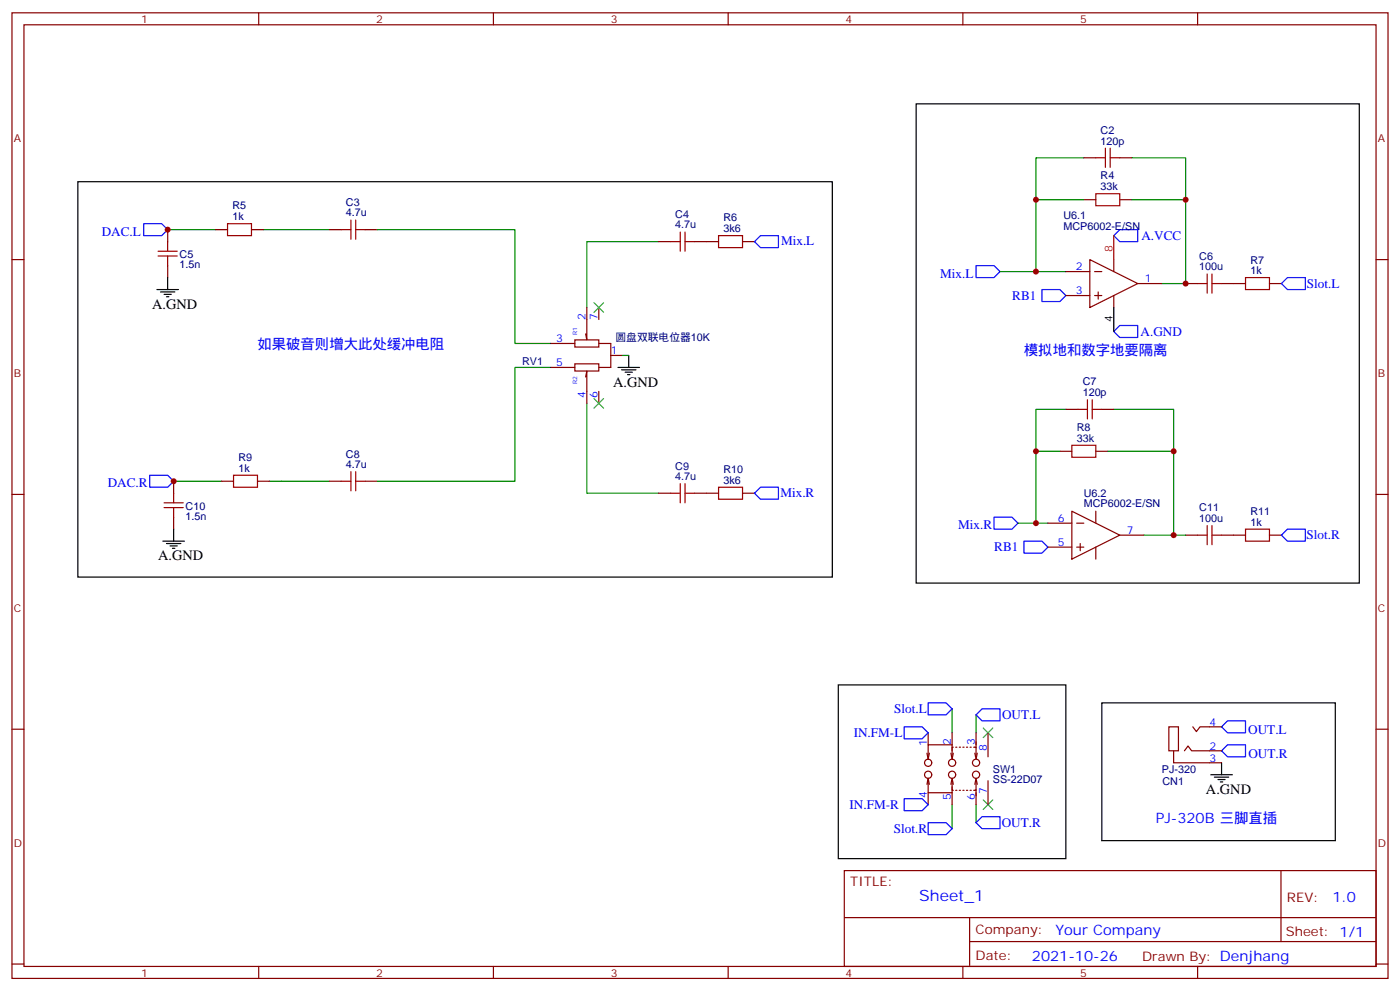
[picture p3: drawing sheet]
<svg xmlns="http://www.w3.org/2000/svg" width="412mm" height="292mm" viewBox="0 0 412 292" stroke-linecap="round" stroke-linejoin="round" font-family="sans-serif">
<g fill="none" stroke="#870000" stroke-width=".35">
<path d="M3.5 3.8h405.4v284.3h-405.4zM7.1 7.3h398.2v277.3h-398.2zM76.2 3.8v3.5M145.3 3.8v3.5M214.5 3.8v3.5M283.6 3.8v3.5M352.8 3.8v3.5M319.3 58.8h3.5M319.3 46.5h3.5M329.8 58.8h3.6M329.8 46.5h3.6M3.5 76.4h3.6"/>
<path d="M49.4 67.6v3.6M49.4 78.2v3.5M63.5 67.6h3.5M74.1 67.6h3.5M97 67.6h3.5M107.6 67.6h3.5M194 71.2h3.6M204.6 71.2h7.1M218.7 71.2h3.5M314 80h7M321 76.4l14.1 7.1-14.1 7.1zM322.4 80h2.2"/>
<path d="M328.1 76.4v3.6M405.3 76.4h3.6M172.9 90.6v9.5l-.4-1.8M176.4 90.6v3.5M314 87h7M322.4 87h2.2M323.5 86v2.1M328.1 87v3.6M335.1 83.5h7.1M349.2 83.5h3.6M359.8 83.5h7.1M373.9 83.5h3.6"/>
<path d="M162.3 101.1h7M162.3 108.2h7M169.3 100.1h7.1v2.1h-7.1zM169.3 107.1h7.1v2.2h-7.1zM172.5 111l.4-1.7v9.5M176.4 101.1h3.5v7.1h-3.5M176.4 115.3v3.5M179.9 104.7h3.5M312.2 132.9h3.5M314 120.5h3.5M322.8 132.9h3.5M324.6 120.5h3.5"/>
<path d="M3.5 145.6h3.6M51.2 141.7v3.5M51.2 152.3v3.5M65.3 141.7h3.5M75.8 141.7h3.6M97 141.7h3.5M107.6 141.7h3.5M194 145.2h3.6M204.6 145.2h7.1M218.7 145.2h3.5M308.7 154.1h7M315.7 150.5l14.1 7.1-14.1 7z"/>
<path d="M317.1 154.1h2.2M322.8 150.5v3.6M329.8 157.6h7.1M349.2 157.6h3.6M359.8 157.6h7.1M373.9 157.6h3.6M405.3 145.6h3.6M308.7 161.1h7M317.1 161.1h2.2M318.2 160.1v2.1M322.8 161.1v3.5M3.5 214.7h3.6"/>
<path d="M273.4 215.8v3.5M280.5 219.3h-7.1v4.3M280.5 215.8v5.3M287.5 215.8v4.4M291 215.8v7M344.3 214h2.8v7.1h-2.8zM351.4 214l1 1.4 1.1-1.4h6.3M405.3 214.7h3.6M273 221.8l.4 1.8M273.4 229.2v4.2h7.1M273.4 233.4v3.6M273.4 229.2l.4 1.8"/>
<path d="M273.4 229.2l-.4 1.8M273.8 221.8l-.4 1.8M280.1 221.8l.4 1.8 .3-1.8M280.1 231l.4-1.8 .3 1.8M280.5 229.9v2.8h.3M280.5 231.7v5.3M280.8 220h-.3v2.8M281.5 220h.4M281.5 232.7h.4M282.6 220h.3M282.6 232.7h.3M283.6 220h.4"/>
<path d="M283.6 232.7h.4M284.7 220h.3M284.7 232.7h.3M285.8 220h.3M285.8 232.7h.3M286.8 220h.7v2.8M287.2 221.8l.3 1.8 .4-1.8M287.2 231l.3-1.8 .4 1.8M287.5 229.9v2.8h-.7M287.5 232.6v4.4M291 229.9v7.1M345.7 221.1v3.5h14.1"/>
<path d="M348.9 221.1l1.1-1.4 1 1.4h8.8M248.7 256.4h156.6v28.2h-156.6zM377.3 256.4v20.9M248.7 270.2h156.5M285.6 277.3h119.6M285.6 270.2v14.1M3.5 283.9h3.6M76.2 284.6v3.5M145.3 284.6v3.5M214.5 284.6v3.5M283.6 284.6v3.5M352.8 284.6v3.5"/>
<path d="M405.3 283.9h3.6"/>
<circle cx="273.4" cy="228.1" r="1.06"/>
<circle cx="273.4" cy="224.6" r="1.06"/>
<circle cx="280.5" cy="224.6" r="1.06"/>
<circle cx="280.5" cy="228.1" r="1.06"/>
<circle cx="287.5" cy="224.6" r="1.06"/>
<circle cx="287.5" cy="228.1" r="1.06"/>
</g>
<g fill="none" stroke="#00f" stroke-width=".35">
<path d="M42.3 65.9h5.3l1.8 1.7-1.8 1.8h-5.3zM222.2 71.2l1.8-1.8h5.3v3.5h-5.3zM287.5 78.2h5.3l1.8 1.8-1.8 1.7h-5.3zM329.8 67.6h5.3v3.6h-5.3l-1.7-1.8zM306.9 85.3h5.3l1.8 1.7-1.8 1.8h-5.3zM329.8 95.8h5.3v3.6h-5.3l-1.7-1.8zM379.2 81.7h5.3v3.6h-5.3l-1.7-1.8zM44.1 139.9h5.3l1.8 1.8-1.8 1.8h-5.3zM222.2 145.2l1.8-1.7h5.3v3.5h-5.3zM292.8 152.3h5.3l1.8 1.8-1.8 1.7h-5.3zM301.6 159.3h5.3l1.8 1.8-1.8 1.8h-5.3zM379.2 155.8h5.3v3.5h-5.3l-1.7-1.7z"/>
<path d="M266.3 214h5.3l1.8 1.8-1.8 1.8h-5.3zM273.4 207h5.3l1.8 1.7-1.8 1.8h-5.3zM287.5 210.5l1.8-1.8h5.3v3.6h-5.3zM361.6 212.3h5.3v3.5h-5.3l-1.8-1.8zM361.6 219.3h5.3v3.5h-5.3l-1.8-1.7zM266.3 235.2h5.3l1.8 1.8-1.8 1.7h-5.3zM273.4 242.3h5.3l1.8 1.7-1.8 1.8h-5.3zM289.3 240.5h5.3v3.5h-5.3l-1.8-1.7z"/>
</g>
<g fill="none" stroke="#a10000" stroke-width=".35">
<path d="M322.8 57h7v3.6h-7zM322.8 46.5h2.8M325.6 43.6v5.7M327 46.5h2.8M327 43.6v5.7M46.6 75.4h5.6M46.6 74h5.6M49.4 71.2v2.8M49.4 75.4v2.8M67 65.9h7.1v3.5h-7.1zM100.5 67.6h2.9M103.4 64.8v5.6"/>
<path d="M104.8 67.6h2.8M104.8 64.8v5.6M197.6 71.2h2.8M200.4 68.3v5.7M201.8 71.2h2.8M201.8 68.3v5.7M211.7 69.4h7v3.5h-7zM352.8 83.5h2.8M355.6 80.7v5.6M357 80.7v5.6M357 83.5h2.8M366.9 81.7h7v3.6h-7z"/>
<path d="M320.3 117.7v5.7M321.7 117.7v5.7M68.8 139.9h7v3.6h-7zM103.4 138.9v5.6M104.8 138.9v5.6M315.7 131.1h7.1v3.6h-7.1zM317.5 120.5h2.8M321.7 120.5h2.9M48.3 149.5h5.7M48.3 148.1h5.7M51.2 145.2v2.9M51.2 149.5v2.8"/>
<path d="M100.5 141.7h2.9M104.8 141.7h2.8M197.6 145.2h2.8M200.4 142.4v5.7M201.8 142.4v5.7M201.8 145.2h2.8M211.7 143.5h7v3.5h-7zM352.8 157.6h2.8M355.6 154.8v5.6M357 154.8v5.6M357 157.6h2.8M366.9 155.8h7v3.5h-7z"/>
</g>
<g fill="none" stroke="#008700" stroke-width=".35">
<path d="M319.3 46.5h-14.1v12.3M319.3 58.8h-14.1v21.2M333.4 46.5h15.8v12.3M333.4 58.8h15.8v24.7h-7M49.4 67.6h14.1M77.6 67.6h19.4M111.1 67.6h40.6v33.5h10.6M194 71.2h-21.1v19.4M294.6 80h19.4M162.3 108.2h-10.6v33.5h-40.6M172.9 118.8v26.4h21.1M183.4 104.7h1.8"/>
<path d="M312.2 132.9h-7v21.2M314 120.5h-8.8v12.4M326.3 132.9h19.4v24.7h-8.8M328.1 120.5h17.6v12.4M51.2 141.7h14.1M79.4 141.7h17.6M299.9 154.1h8.8M345.7 157.6h3.5M280.5 208.7v7.1M287.5 210.5v5.3M280.5 237v7M287.5 237v5.3"/>
</g>
<g fill="none" stroke="#000" stroke-width=".35">
<path d="M269.9 30.6h130.5v141.1h-130.5zM22.9 53.5h222.3v116.4h-222.3zM46.2 85.3h6.4M47.3 86h4.2M48.3 86.7h2.1M49 87.4h.7M49.4 81.7v3.6M328.1 90.6v7M182 108.2h6.4M183.1 108.9h4.2M184.1 109.6h2.2M184.9 110.3h.7"/>
<path d="M185.2 104.7v3.5M48 159.3h6.3M51.2 155.8v3.5M49 160.1h4.3M50.1 160.8h2.1M50.8 161.5h.7M246.9 201.7h67.1v51.1h-67.1zM324.6 207h68.7v40.5h-68.7zM356.7 228.1h6.3M357.7 228.8h4.2M358.8 229.6h2.1M359.5 230.3h.7"/>
<path d="M359.8 224.6v3.5"/>
</g>
<path d="M328.1 69.4v7" fill="none" stroke="#f00" stroke-width=".35"/>
<path d="M175 89.1l2.8 2.9M177.8 89.1l-2.8 2.9M175 117.4l2.8 2.8M177.8 117.4l-2.8 2.8M289.6 214.4l2.9 2.8M292.5 214.4l-2.9 2.8M289.6 235.5l2.9 2.9M292.5 235.5l-2.9 2.9" fill="none" stroke="#3c3" stroke-width=".35"/>
<g fill="#c00">
<circle cx="349.3" cy="83.5" r=".88"/>
<circle cx="51.2" cy="141.7" r=".88"/>
<circle cx="49.4" cy="67.6" r=".88"/>
<circle cx="305.2" cy="132.9" r=".88"/>
<circle cx="305.2" cy="154.1" r=".88"/>
<circle cx="305.2" cy="58.8" r=".88"/>
<circle cx="305.2" cy="80" r=".88"/>
<circle cx="345.7" cy="132.9" r=".88"/>
<circle cx="349.3" cy="58.8" r=".88"/>
<circle cx="345.7" cy="157.6" r=".88"/>
</g>
<text font-size="4.6" fill="#00f" x="270.8" y="265.4">Sheet_1</text>
<g font-size="4.2">
<text x="44.8" y="90.9">A.GND</text>
<text x="180.6" y="113.8">A.GND</text>
<text x="46.6" y="165">A.GND</text>
<text x="355.2" y="233.8">A.GND</text>
</g>
<g font-size="4.2" fill="#00f">
<text x="75.8" y="102.9">如果破音则增大此处缓冲电阻</text>
<text x="301.6" y="104.7">模拟地和数字地要隔离</text>
<text x="340.4" y="242.3">PJ-320B 三脚直插</text>
<text x="392.5" y="265.6">1.0</text>
<text x="310.9" y="275.2">Your Company</text>
<text x="304" y="283">2021-10-26</text>
</g>
<g font-size="3.9" fill="#00f">
<text x="30" y="69.4">DAC.L</text>
<text x="336.2" y="70.6">A.VCC</text>
<text x="230.1" y="72.2">Mix.L</text>
<text x="276.9" y="81.7">Mix.L</text>
<text x="298.2" y="88.3">RB1</text>
<text x="385" y="84.7">Slot.L</text>
<text x="336" y="98.9">A.GND</text>
<text x="31.7" y="143.5">DAC.R</text>
<text x="229.9" y="146.3">Mix.R</text>
<text x="282.2" y="155.8">Mix.R</text>
<text x="384.8" y="158.9">Slot.R</text>
<text x="292.9" y="162.4">RB1</text>
<text x="263.4" y="210">Slot.L</text>
<text x="295.2" y="211.8">OUT.L</text>
<text x="367.7" y="216">OUT.L</text>
<text x="251.5" y="217.1">IN.FM-L</text>
<text x="367.8" y="223.1">OUT.R</text>
<text x="250.3" y="238.3">IN.FM-R</text>
<text x="263.3" y="245.3">Slot.R</text>
<text x="295.1" y="243.5">OUT.R</text>
</g>
<g font-size="3.9" fill="#800">
<text x="250.5" y="260.9">TITLE:</text>
<text x="379.1" y="265.6">REV:</text>
<text x="287.4" y="275.1">Company:</text>
<text x="378.7" y="275.8">Sheet: 1/1</text>
<text x="287.4" y="282.8">Date:</text>
<text x="336.4" y="282.9">Drawn By: Denjhang</text>
</g>
<g font-size="3.2" fill="#800">
<text x="41.6" y="6.8">1</text>
<text x="110.8" y="6.8">2</text>
<text x="179.9" y="6.8">3</text>
<text x="249.1" y="6.8">4</text>
<text x="318.2" y="6.8">5</text>
<text x="4.1" y="41.9">A</text>
<text x="405.9" y="41.9">A</text>
<text x="4.1" y="111">B</text>
<text x="405.9" y="111">B</text>
<text x="4.1" y="180.2">C</text>
<text x="405.9" y="180.2">C</text>
<text x="4.1" y="249.3">D</text>
<text x="405.9" y="249.3">D</text>
<text x="41.6" y="287.6">1</text>
<text x="110.8" y="287.6">2</text>
<text x="179.9" y="287.6">3</text>
<text x="249.1" y="287.6">4</text>
<text x="318.2" y="287.6">5</text>
</g>
<g font-size="3.2" fill="#000080">
<text x="324.2" y="39.4">C2</text>
<text x="324.2" y="42.6">120p</text>
<text x="324.2" y="52.8">R4</text>
<text x="324.2" y="56">33k</text>
<text x="68.5" y="64.8">1k</text>
<text x="68.5" y="61.6">R5</text>
<text x="101.9" y="63.7">4.7u</text>
<text x="101.9" y="60.7">C3</text>
<text x="198.9" y="64.2">C4</text>
<text x="213.1" y="65.2">R6</text>
<text x="313.3" y="64.6">U6.1</text>
<text x="198.9" y="67.3">4.7u</text>
<text x="213.1" y="68.3">3k6</text>
<text x="313.3" y="67.6">MCP6002-E/SN</text>
<text x="52.9" y="76">C5</text>
<text x="353.3" y="76.4">C6</text>
<text x="368.3" y="77.6">R7</text>
<text x="52.9" y="79">1.5n</text>
<text x="353.3" y="79.6">100u</text>
<text x="368.3" y="80.7">1k</text>
<text x="181.3" y="100.5">圆盘双联电位器10K</text>
<text x="153.8" y="107.6">RV1</text>
<text x="318.9" y="113.5">C7</text>
<text x="318.9" y="116.7">120p</text>
<text x="317.2" y="130.1">33k</text>
<text x="317.2" y="126.8">R8</text>
<text x="70.2" y="135.7">R9</text>
<text x="101.9" y="137.8">4.7u</text>
<text x="101.9" y="134.8">C8</text>
<text x="70.2" y="138.9">1k</text>
<text x="198.9" y="141.4">4.7u</text>
<text x="198.9" y="138.3">C9</text>
<text x="213.1" y="142.4">3k6</text>
<text x="213.1" y="139.2">R10</text>
<text x="319.2" y="149.3">MCP6002-E/SN</text>
<text x="319.2" y="146.2">U6.2</text>
<text x="54.7" y="153.1">1.5n</text>
<text x="54.7" y="150">C10</text>
<text x="353.3" y="153.7">100u</text>
<text x="353.3" y="150.5">C11</text>
<text x="368.3" y="154.8">1k</text>
<text x="368.3" y="151.7">R11</text>
<text x="292.5" y="227.5">SW1</text>
<text x="342.3" y="227.6">PJ-320</text>
<text x="292.5" y="230.7">SS-22D07</text>
<text x="342.4" y="231.1">CN1</text>
</g>
<text font-size="3.2" fill="#f00" x="327.7" y="74.3" transform="rotate(-90 327.7 74.3)">8</text>
<g font-size="3.2" fill="#00f">
<text x="316.9" y="79.6">2</text>
<text x="337.3" y="83.1">1</text>
<text x="316.9" y="86.7">3</text>
<text x="172.5" y="94.1" transform="rotate(-90 172.5 94.1)">2</text>
<text x="176" y="94.1" transform="rotate(-90 176 94.1)">7</text>
<text x="163.8" y="100.8">3</text>
<text x="163.8" y="107.8">5</text>
<text x="179.9" y="104.3">1</text>
<text x="172.5" y="117.3" transform="rotate(-90 172.5 117.3)">4</text>
<text x="176" y="117.3" transform="rotate(-90 176 117.3)">6</text>
<text x="311.6" y="153.7">6</text>
<text x="311.6" y="160.8">5</text>
<text x="332" y="157.2">7</text>
<text x="356.3" y="213.7">4</text>
<text x="273" y="219.7" transform="rotate(-90 273 219.7)">1</text>
<text x="280.1" y="219.3" transform="rotate(-90 280.1 219.3)">2</text>
<text x="287.2" y="219.3" transform="rotate(-90 287.2 219.3)">3</text>
<text x="290.7" y="221.1" transform="rotate(-90 290.7 221.1)">8</text>
<text x="356.3" y="220.7">2</text>
<text x="356.3" y="224.3">3</text>
<text x="290.7" y="233.7" transform="rotate(-90 290.7 233.7)">7</text>
<text x="273" y="235.1" transform="rotate(-90 273 235.1)">4</text>
<text x="280.1" y="235.5" transform="rotate(-90 280.1 235.5)">5</text>
<text x="287.2" y="235.5" transform="rotate(-90 287.2 235.5)">6</text>
</g>
<text font-size="3.2" x="327.7" y="94.7" transform="rotate(-90 327.7 94.7)">4</text>
<g font-size="1.8" fill="#00f">
<text x="170" y="98.7" transform="rotate(-90 170 98.7)">R1</text>
<text x="170" y="113.2" transform="rotate(-90 170 113.2)">R2</text>
</g>
</svg>
